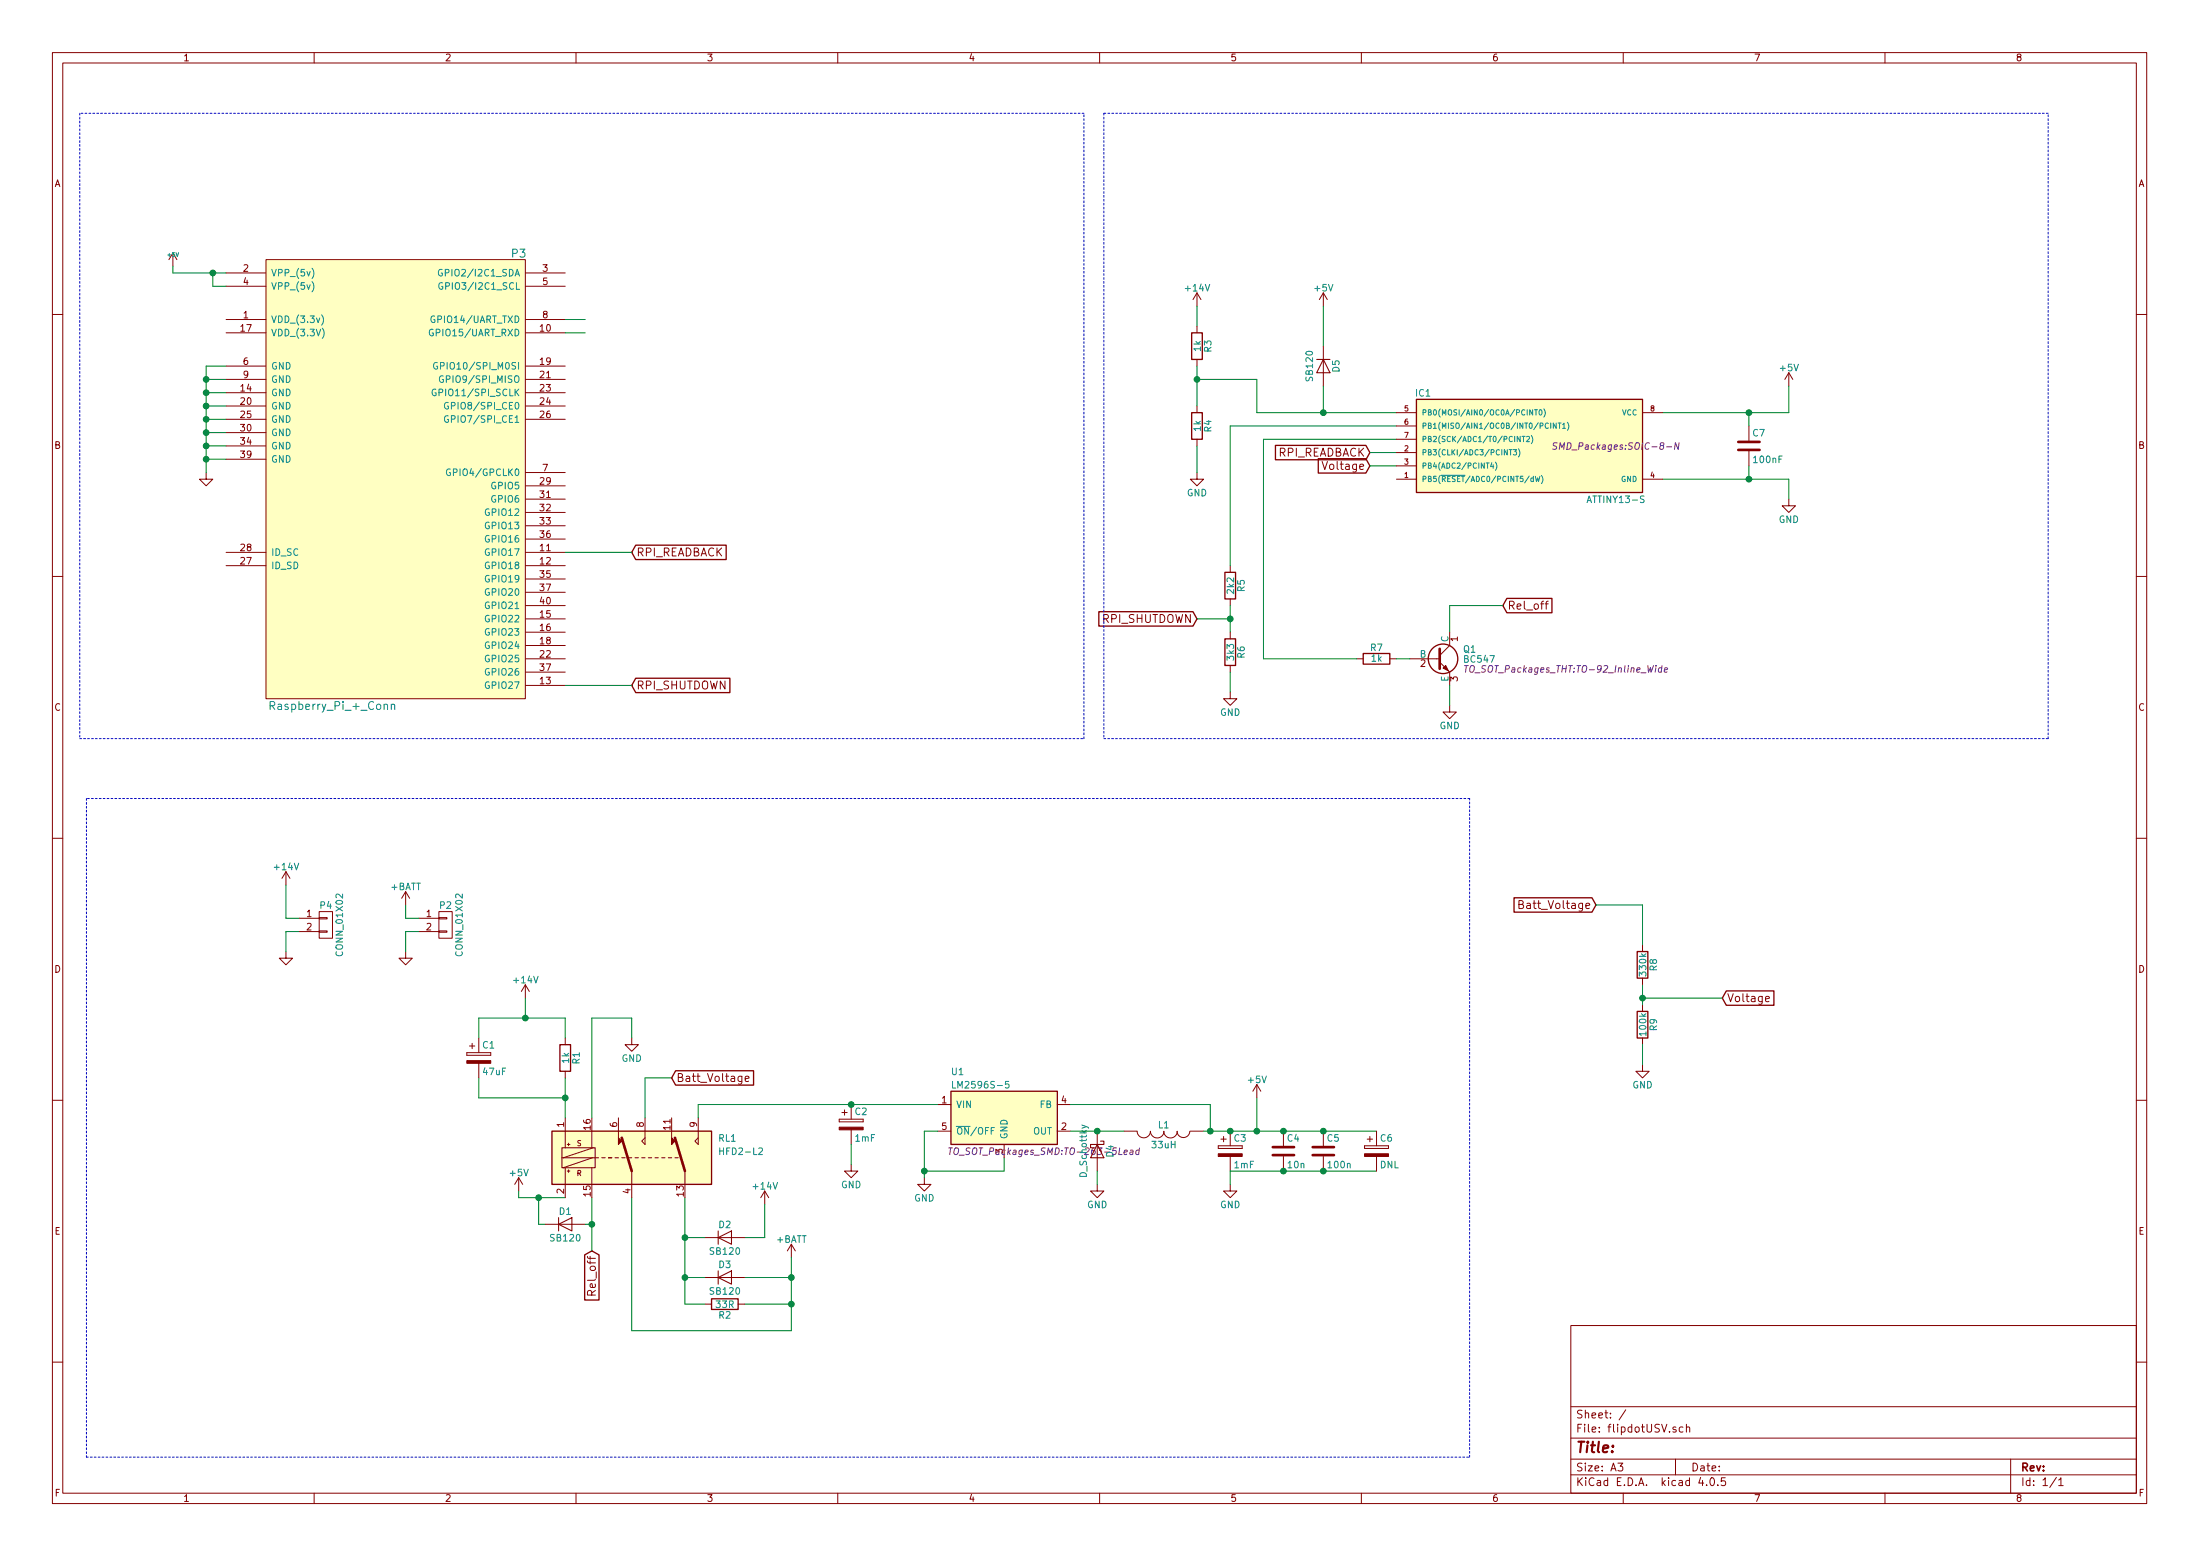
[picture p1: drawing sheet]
EESchema Schematic File Version 2
LIBS:flipdotUSV-rescue
LIBS:74xgxx
LIBS:74xx
LIBS:ac-dc
LIBS:actel
LIBS:adc-dac
LIBS:Altera
LIBS:analog_devices
LIBS:analog_switches
LIBS:atmel
LIBS:audio
LIBS:brooktre
LIBS:cmos4000
LIBS:cmos_ieee
LIBS:conn
LIBS:contrib
LIBS:cypress
LIBS:dc-dc
LIBS:device
LIBS:digital-audio
LIBS:diode
LIBS:display
LIBS:dsp
LIBS:elec-unifil
LIBS:ESD_Protection
LIBS:ftdi
LIBS:gennum
LIBS:graphic
LIBS:hc11
LIBS:intel
LIBS:interface
LIBS:ir
LIBS:Lattice
LIBS:linear
LIBS:logo
LIBS:maxim
LIBS:memory
LIBS:microchip
LIBS:microchip_dspic33dsc
LIBS:microchip_pic10mcu
LIBS:microchip_pic12mcu
LIBS:microchip_pic16mcu
LIBS:microchip_pic18mcu
LIBS:microchip_pic32mcu
LIBS:microcontrollers
LIBS:motor_drivers
LIBS:motorola
LIBS:msp430
LIBS:nordicsemi
LIBS:nxp_armmcu
LIBS:onsemi
LIBS:opto
LIBS:Oscillators
LIBS:philips
LIBS:power
LIBS:powerint
LIBS:Power_Management
LIBS:pspice
LIBS:references
LIBS:regul
LIBS:relays
LIBS:rfcom
LIBS:sensors
LIBS:silabs
LIBS:siliconi
LIBS:stm8
LIBS:stm32
LIBS:supertex
LIBS:switches
LIBS:texas
LIBS:transf
LIBS:transistors
LIBS:ttl_ieee
LIBS:valves
LIBS:video
LIBS:Xicor
LIBS:xilinx
LIBS:Zilog
LIBS:hfd2-l1
LIBS:hfd2-l2
LIBS:flipdotUSV-cache
EELAYER 25 0
EELAYER END
$Descr A3 16535 11693
encoding utf-8
Sheet 1 1
Title ""
Date ""
Rev ""
Comp ""
Comment1 ""
Comment2 ""
Comment3 ""
Comment4 ""
$EndDescr
$Comp
L Raspberry_Pi_+_Conn P3
U 1 1
P 2800 3850
F 0 "P3" H 1700 5800 60  0000 C CNN
F 1 "Raspberry_Pi_+_Conn" H 3100 2400 60  0000 C CNN
F 2 "Connect:IDC_Header_Straight_40pins" H 2800 3850 60  0001 C CNN
F 3 "" H 2800 3850 60  0000 C CNN
F 4 "517-30340-6002" H 2800 3850 60  0001 C CNN "Mouser Part No."
	1    2800 3850
	-1   0    0    -1  
$EndComp
$Comp
L GND #PWR01
U 1 1
P 1550 3550
F 0 "#PWR01" H 1550 3550 30  0001 C CNN
F 1 "GND" H 1550 3480 30  0001 C CNN
F 2 "" H 1550 3550 60  0000 C CNN
F 3 "" H 1550 3550 60  0000 C CNN
	1    1550 3550
	1    0    0    -1  
$EndComp
$Comp
L +5V #PWR02
U 1 1
P 1300 2000
F 0 "#PWR02" H 1300 2090 20  0001 C CNN
F 1 "+5V" H 1300 2090 30  0000 C CNN
F 2 "" H 1300 2000 60  0000 C CNN
F 3 "" H 1300 2000 60  0000 C CNN
	1    1300 2000
	-1   0    0    -1  
$EndComp
$Comp
L CONN_01X02 P2
U 1 1
P 3350 6950
F 0 "P2" H 3350 7100 50  0000 C CNN
F 1 "CONN_01X02" V 3450 6950 50  0000 C CNN
F 2 "Connect:AK300-2" H 3350 6950 60  0001 C CNN
F 3 "" H 3350 6950 60  0000 C CNN
F 4 "651-1904383" H 3350 6950 60  0001 C CNN "Mouser Part No."
	1    3350 6950
	1    0    0    -1  
$EndComp
$Comp
L GND #PWR03
U 1 1
P 3050 7150
F 0 "#PWR03" H 3050 7150 30  0001 C CNN
F 1 "GND" H 3050 7080 30  0001 C CNN
F 2 "" H 3050 7150 60  0000 C CNN
F 3 "" H 3050 7150 60  0000 C CNN
	1    3050 7150
	1    0    0    -1  
$EndComp
$Comp
L CONN_01X02 P4
U 1 1
P 2450 6950
F 0 "P4" H 2450 7100 50  0000 C CNN
F 1 "CONN_01X02" V 2550 6950 50  0000 C CNN
F 2 "Connect:AK300-2" H 2450 6950 60  0001 C CNN
F 3 "" H 2450 6950 60  0000 C CNN
F 4 "651-1904383" H 2450 6950 60  0001 C CNN "Mouser Part No."
	1    2450 6950
	1    0    0    -1  
$EndComp
$Comp
L GND #PWR04
U 1 1
P 2150 7150
F 0 "#PWR04" H 2150 7150 30  0001 C CNN
F 1 "GND" H 2150 7080 30  0001 C CNN
F 2 "" H 2150 7150 60  0000 C CNN
F 3 "" H 2150 7150 60  0000 C CNN
	1    2150 7150
	1    0    0    -1  
$EndComp
$Comp
L LM2596S-5 U1
U 1 1
P 7550 8400
F 0 "U1" H 7150 8750 50  0000 L CNN
F 1 "LM2596S-5" H 7150 8650 50  0000 L CNN
F 2 "TO_SOT_Packages_SMD:TO-263-5Lead" H 7850 8150 50  0000 C CIN
F 3 "" H 7550 8400 50  0000 C CNN
	1    7550 8400
	1    0    0    -1  
$EndComp
$Comp
L CP C2
U 1 1
P 6400 8450
F 0 "C2" H 6425 8550 50  0000 L CNN
F 1 "1mF" H 6425 8350 50  0000 L CNN
F 2 "Capacitors_SMD:CP_Elec_10x10" H 6438 8300 50  0001 C CNN
F 3 "" H 6400 8450 50  0000 C CNN
	1    6400 8450
	1    0    0    -1  
$EndComp
$Comp
L GND #PWR05
U 1 1
P 6950 8850
F 0 "#PWR05" H 6950 8600 50  0001 C CNN
F 1 "GND" H 6950 8700 50  0000 C CNN
F 2 "" H 6950 8850 50  0000 C CNN
F 3 "" H 6950 8850 50  0000 C CNN
	1    6950 8850
	1    0    0    -1  
$EndComp
$Comp
L INDUCTOR-RESCUE-flipdotUSV L1
U 1 1
P 8750 8500
F 0 "L1" V 8700 8500 50  0000 C CNN
F 1 "33uH" V 8850 8500 50  0000 C CNN
F 2 "Choke_SMD:Choke_SMD_12x12mm_h8mm" H 8750 8500 50  0001 C CNN
F 3 "" H 8750 8500 50  0000 C CNN
	1    8750 8500
	0    1    1    0   
$EndComp
$Comp
L D_Schottky D4
U 1 1
P 8250 8650
F 0 "D4" H 8250 8750 50  0000 C CNN
F 1 "D_Schottky" H 8250 8550 50  0000 C CNN
F 2 "Diodes_SMD:D_SMB-SMC_Universal_Handsoldering" H 8250 8650 50  0001 C CNN
F 3 "" H 8250 8650 50  0000 C CNN
	1    8250 8650
	0    1    1    0   
$EndComp
$Comp
L GND #PWR06
U 1 1
P 8250 8900
F 0 "#PWR06" H 8250 8650 50  0001 C CNN
F 1 "GND" H 8250 8750 50  0000 C CNN
F 2 "" H 8250 8900 50  0000 C CNN
F 3 "" H 8250 8900 50  0000 C CNN
	1    8250 8900
	1    0    0    -1  
$EndComp
$Comp
L GND #PWR07
U 1 1
P 6400 8750
F 0 "#PWR07" H 6400 8500 50  0001 C CNN
F 1 "GND" H 6400 8600 50  0000 C CNN
F 2 "" H 6400 8750 50  0000 C CNN
F 3 "" H 6400 8750 50  0000 C CNN
	1    6400 8750
	1    0    0    -1  
$EndComp
$Comp
L CP C3
U 1 1
P 9250 8650
F 0 "C3" H 9275 8750 50  0000 L CNN
F 1 "1mF" H 9275 8550 50  0000 L CNN
F 2 "Capacitors_SMD:CP_Elec_10x10" H 9288 8500 50  0001 C CNN
F 3 "" H 9250 8650 50  0000 C CNN
	1    9250 8650
	1    0    0    -1  
$EndComp
$Comp
L GND #PWR08
U 1 1
P 9250 8900
F 0 "#PWR08" H 9250 8650 50  0001 C CNN
F 1 "GND" H 9250 8750 50  0000 C CNN
F 2 "" H 9250 8900 50  0000 C CNN
F 3 "" H 9250 8900 50  0000 C CNN
	1    9250 8900
	1    0    0    -1  
$EndComp
$Comp
L +5V #PWR09
U 1 1
P 9450 8250
F 0 "#PWR09" H 9450 8100 50  0001 C CNN
F 1 "+5V" H 9450 8390 50  0000 C CNN
F 2 "" H 9450 8250 50  0000 C CNN
F 3 "" H 9450 8250 50  0000 C CNN
	1    9450 8250
	1    0    0    -1  
$EndComp
$Comp
L +BATT #PWR010
U 1 1
P 3050 6800
F 0 "#PWR010" H 3050 6650 50  0001 C CNN
F 1 "+BATT" H 3050 6940 50  0000 C CNN
F 2 "" H 3050 6800 50  0000 C CNN
F 3 "" H 3050 6800 50  0000 C CNN
	1    3050 6800
	1    0    0    -1  
$EndComp
$Comp
L D D2
U 1 1
P 5450 9300
F 0 "D2" H 5450 9400 50  0000 C CNN
F 1 "SB120" H 5450 9200 50  0000 C CNN
F 2 "Diodes_SMD:D_SMA_Handsoldering" H 5450 9300 50  0001 C CNN
F 3 "" H 5450 9300 50  0000 C CNN
	1    5450 9300
	1    0    0    -1  
$EndComp
$Comp
L D D3
U 1 1
P 5450 9600
F 0 "D3" H 5450 9700 50  0000 C CNN
F 1 "SB120" H 5450 9500 50  0000 C CNN
F 2 "Diodes_SMD:D_SMA_Handsoldering" H 5450 9600 50  0001 C CNN
F 3 "" H 5450 9600 50  0000 C CNN
	1    5450 9600
	1    0    0    -1  
$EndComp
$Comp
L R R2
U 1 1
P 5450 9800
F 0 "R2" V 5530 9800 50  0000 C CNN
F 1 "33R" V 5450 9800 50  0000 C CNN
F 2 "Resistors_ThroughHole:R_Axial_Power_L25.0mm_W6.4mm_P30.48mm" V 5380 9800 50  0001 C CNN
F 3 "" H 5450 9800 50  0000 C CNN
	1    5450 9800
	0    1    1    0   
$EndComp
$Comp
L +BATT #PWR011
U 1 1
P 5950 9450
F 0 "#PWR011" H 5950 9300 50  0001 C CNN
F 1 "+BATT" H 5950 9590 50  0000 C CNN
F 2 "" H 5950 9450 50  0000 C CNN
F 3 "" H 5950 9450 50  0000 C CNN
	1    5950 9450
	1    0    0    -1  
$EndComp
$Comp
L R R1
U 1 1
P 4250 7950
F 0 "R1" V 4330 7950 50  0000 C CNN
F 1 "1k" V 4250 7950 50  0000 C CNN
F 2 "Resistors_SMD:R_0805_HandSoldering" V 4180 7950 50  0001 C CNN
F 3 "" H 4250 7950 50  0000 C CNN
	1    4250 7950
	1    0    0    -1  
$EndComp
$Comp
L GND #PWR012
U 1 1
P 4750 7800
F 0 "#PWR012" H 4750 7550 50  0001 C CNN
F 1 "GND" H 4750 7650 50  0000 C CNN
F 2 "" H 4750 7800 50  0000 C CNN
F 3 "" H 4750 7800 50  0000 C CNN
	1    4750 7800
	1    0    0    -1  
$EndComp
$Comp
L +5V #PWR013
U 1 1
P 13450 2900
F 0 "#PWR013" H 13450 2750 50  0001 C CNN
F 1 "+5V" H 13450 3040 50  0000 C CNN
F 2 "" H 13450 2900 50  0000 C CNN
F 3 "" H 13450 2900 50  0000 C CNN
	1    13450 2900
	1    0    0    -1  
$EndComp
$Comp
L GND #PWR014
U 1 1
P 13450 3750
F 0 "#PWR014" H 13450 3500 50  0001 C CNN
F 1 "GND" H 13450 3600 50  0000 C CNN
F 2 "" H 13450 3750 50  0000 C CNN
F 3 "" H 13450 3750 50  0000 C CNN
	1    13450 3750
	1    0    0    -1  
$EndComp
$Comp
L R R3
U 1 1
P 9000 2600
F 0 "R3" V 9080 2600 50  0000 C CNN
F 1 "1k" V 9000 2600 50  0000 C CNN
F 2 "Resistors_SMD:R_0805_HandSoldering" V 8930 2600 50  0001 C CNN
F 3 "" H 9000 2600 50  0000 C CNN
	1    9000 2600
	1    0    0    -1  
$EndComp
$Comp
L R R4
U 1 1
P 9000 3200
F 0 "R4" V 9080 3200 50  0000 C CNN
F 1 "1k" V 9000 3200 50  0000 C CNN
F 2 "Resistors_SMD:R_0805_HandSoldering" V 8930 3200 50  0001 C CNN
F 3 "" H 9000 3200 50  0000 C CNN
	1    9000 3200
	1    0    0    -1  
$EndComp
$Comp
L GND #PWR015
U 1 1
P 9000 3550
F 0 "#PWR015" H 9000 3300 50  0001 C CNN
F 1 "GND" H 9000 3400 50  0000 C CNN
F 2 "" H 9000 3550 50  0000 C CNN
F 3 "" H 9000 3550 50  0000 C CNN
	1    9000 3550
	1    0    0    -1  
$EndComp
$Comp
L D D5
U 1 1
P 9950 2750
F 0 "D5" H 9950 2850 50  0000 C CNN
F 1 "SB120" H 9950 2650 50  0000 C CNN
F 2 "Diodes_SMD:D_SMA_Handsoldering" H 9950 2750 50  0001 C CNN
F 3 "" H 9950 2750 50  0000 C CNN
	1    9950 2750
	0    1    1    0   
$EndComp
$Comp
L +5V #PWR016
U 1 1
P 9950 2300
F 0 "#PWR016" H 9950 2150 50  0001 C CNN
F 1 "+5V" H 9950 2440 50  0000 C CNN
F 2 "" H 9950 2300 50  0000 C CNN
F 3 "" H 9950 2300 50  0000 C CNN
	1    9950 2300
	1    0    0    -1  
$EndComp
$Comp
L R R5
U 1 1
P 9250 4400
F 0 "R5" V 9330 4400 50  0000 C CNN
F 1 "2k2" V 9250 4400 50  0000 C CNN
F 2 "Resistors_SMD:R_0805_HandSoldering" V 9180 4400 50  0001 C CNN
F 3 "" H 9250 4400 50  0000 C CNN
	1    9250 4400
	1    0    0    -1  
$EndComp
$Comp
L R R6
U 1 1
P 9250 4900
F 0 "R6" V 9330 4900 50  0000 C CNN
F 1 "3k3" V 9250 4900 50  0000 C CNN
F 2 "Resistors_SMD:R_0805_HandSoldering" V 9180 4900 50  0001 C CNN
F 3 "" H 9250 4900 50  0000 C CNN
	1    9250 4900
	1    0    0    -1  
$EndComp
$Comp
L GND #PWR017
U 1 1
P 9250 5200
F 0 "#PWR017" H 9250 4950 50  0001 C CNN
F 1 "GND" H 9250 5050 50  0000 C CNN
F 2 "" H 9250 5200 50  0000 C CNN
F 3 "" H 9250 5200 50  0000 C CNN
	1    9250 5200
	1    0    0    -1  
$EndComp
Text GLabel 9000 4650 0    60   Input ~ 0
RPI_SHUTDOWN
$Comp
L BC547 Q1
U 1 1
P 10800 4950
F 0 "Q1" H 11000 5025 50  0000 L CNN
F 1 "BC547" H 11000 4950 50  0000 L CNN
F 2 "TO_SOT_Packages_THT:TO-92_Inline_Wide" H 11000 4875 50  0000 L CIN
F 3 "" H 10800 4950 50  0000 L CNN
	1    10800 4950
	1    0    0    -1  
$EndComp
$Comp
L R R7
U 1 1
P 10350 4950
F 0 "R7" V 10430 4950 50  0000 C CNN
F 1 "1k" V 10350 4950 50  0000 C CNN
F 2 "Resistors_SMD:R_0805_HandSoldering" V 10280 4950 50  0001 C CNN
F 3 "" H 10350 4950 50  0000 C CNN
	1    10350 4950
	0    -1   -1   0   
$EndComp
$Comp
L GND #PWR018
U 1 1
P 10900 5300
F 0 "#PWR018" H 10900 5050 50  0001 C CNN
F 1 "GND" H 10900 5150 50  0000 C CNN
F 2 "" H 10900 5300 50  0000 C CNN
F 3 "" H 10900 5300 50  0000 C CNN
	1    10900 5300
	1    0    0    -1  
$EndComp
Text GLabel 11300 4550 2    60   Input ~ 0
Rel_off
Text GLabel 4450 9400 3    60   Input ~ 0
Rel_off
$Comp
L +5V #PWR019
U 1 1
P 3900 8950
F 0 "#PWR019" H 3900 8800 50  0001 C CNN
F 1 "+5V" H 3900 9090 50  0000 C CNN
F 2 "" H 3900 8950 50  0000 C CNN
F 3 "" H 3900 8950 50  0000 C CNN
	1    3900 8950
	1    0    0    -1  
$EndComp
$Comp
L D D1
U 1 1
P 4250 9200
F 0 "D1" H 4250 9300 50  0000 C CNN
F 1 "SB120" H 4250 9100 50  0000 C CNN
F 2 "Diodes_SMD:D_SMA_Handsoldering" H 4250 9200 50  0001 C CNN
F 3 "" H 4250 9200 50  0000 C CNN
	1    4250 9200
	1    0    0    -1  
$EndComp
Text GLabel 4750 5150 2    60   Input ~ 0
RPI_SHUTDOWN
Text GLabel 10300 3400 0    60   Input ~ 0
RPI_READBACK
Text GLabel 4750 4150 2    60   Input ~ 0
RPI_READBACK
$Comp
L +14V #PWR020
U 1 1
P 3950 7500
F 0 "#PWR020" H 3950 7350 50  0001 C CNN
F 1 "+14V" H 3950 7640 50  0000 C CNN
F 2 "" H 3950 7500 50  0000 C CNN
F 3 "" H 3950 7500 50  0000 C CNN
	1    3950 7500
	1    0    0    -1  
$EndComp
$Comp
L +14V #PWR021
U 1 1
P 2150 6650
F 0 "#PWR021" H 2150 6500 50  0001 C CNN
F 1 "+14V" H 2150 6790 50  0000 C CNN
F 2 "" H 2150 6650 50  0000 C CNN
F 3 "" H 2150 6650 50  0000 C CNN
	1    2150 6650
	1    0    0    -1  
$EndComp
$Comp
L +14V #PWR022
U 1 1
P 5750 9050
F 0 "#PWR022" H 5750 8900 50  0001 C CNN
F 1 "+14V" H 5750 9190 50  0000 C CNN
F 2 "" H 5750 9050 50  0000 C CNN
F 3 "" H 5750 9050 50  0000 C CNN
	1    5750 9050
	1    0    0    -1  
$EndComp
Text GLabel 10300 3500 0    60   Input ~ 0
Voltage
$Comp
L GND #PWR023
U 1 1
P 12350 8000
F 0 "#PWR023" H 12350 7750 50  0001 C CNN
F 1 "GND" H 12350 7850 50  0000 C CNN
F 2 "" H 12350 8000 50  0000 C CNN
F 3 "" H 12350 8000 50  0000 C CNN
	1    12350 8000
	1    0    0    -1  
$EndComp
$Comp
L R R8
U 1 1
P 12350 7250
F 0 "R8" V 12430 7250 50  0000 C CNN
F 1 "330k" V 12350 7250 50  0000 C CNN
F 2 "Resistors_SMD:R_0805_HandSoldering" V 12280 7250 50  0001 C CNN
F 3 "" H 12350 7250 50  0000 C CNN
	1    12350 7250
	1    0    0    -1  
$EndComp
$Comp
L R R9
U 1 1
P 12350 7700
F 0 "R9" V 12430 7700 50  0000 C CNN
F 1 "100k" V 12350 7700 50  0000 C CNN
F 2 "Resistors_SMD:R_0805_HandSoldering" V 12280 7700 50  0001 C CNN
F 3 "" H 12350 7700 50  0000 C CNN
	1    12350 7700
	1    0    0    -1  
$EndComp
Text GLabel 12950 7500 2    60   Input ~ 0
Voltage
Text GLabel 5050 8100 2    60   Input ~ 0
Batt_Voltage
Text GLabel 12000 6800 0    60   Input ~ 0
Batt_Voltage
Wire Wire Line
	1550 3450 1700 3450
Wire Wire Line
	1550 2750 1550 3550
Wire Wire Line
	1700 2750 1550 2750
Connection ~ 1550 3450
Wire Wire Line
	1700 3350 1550 3350
Connection ~ 1550 3350
Wire Wire Line
	1700 3250 1550 3250
Connection ~ 1550 3250
Wire Wire Line
	1700 3150 1550 3150
Connection ~ 1550 3150
Wire Wire Line
	1700 3050 1550 3050
Connection ~ 1550 3050
Wire Wire Line
	1700 2950 1550 2950
Connection ~ 1550 2950
Wire Wire Line
	1700 2850 1550 2850
Connection ~ 1550 2850
Wire Wire Line
	1300 2050 1700 2050
Wire Wire Line
	1700 2150 1600 2150
Wire Wire Line
	1600 2150 1600 2050
Connection ~ 1600 2050
Wire Wire Line
	3150 6900 3050 6900
Wire Wire Line
	3050 6900 3050 6800
Wire Wire Line
	3150 7000 3050 7000
Wire Wire Line
	3050 7000 3050 7150
Wire Notes Line
	600  5550 8150 5550
Wire Notes Line
	8150 5550 8150 850 
Wire Notes Line
	8150 850  600  850 
Wire Notes Line
	600  850  600  5550
Wire Notes Line
	650  6000 650  10950
Wire Notes Line
	650  10950 11050 10950
Wire Notes Line
	11050 10950 11050 6000
Wire Notes Line
	11050 6000 650  6000
Wire Wire Line
	2150 6900 2250 6900
Wire Wire Line
	2150 6650 2150 6900
Wire Wire Line
	2250 7000 2150 7000
Wire Wire Line
	2150 7000 2150 7150
Wire Wire Line
	4400 2400 4250 2400
Wire Wire Line
	4250 2500 4400 2500
Wire Wire Line
	5250 8300 7050 8300
Connection ~ 6400 8300
Wire Wire Line
	6950 8500 6950 8850
Wire Wire Line
	6950 8500 7050 8500
Wire Wire Line
	7550 8700 7550 8800
Wire Wire Line
	7550 8800 6950 8800
Connection ~ 6950 8800
Wire Wire Line
	8050 8500 8450 8500
Connection ~ 8250 8500
Wire Wire Line
	8250 8900 8250 8800
Wire Wire Line
	6400 8750 6400 8600
Wire Wire Line
	9250 8900 9250 8800
Wire Wire Line
	9050 8500 10350 8500
Wire Wire Line
	9100 8500 9100 8300
Wire Wire Line
	9100 8300 8050 8300
Connection ~ 9100 8500
Wire Wire Line
	9450 8500 9450 8250
Connection ~ 9250 8500
Wire Wire Line
	5250 8400 5250 8300
Wire Wire Line
	5150 9000 5150 9800
Wire Wire Line
	5750 9050 5750 9300
Wire Wire Line
	4250 7650 4250 7800
Wire Wire Line
	3600 7650 4250 7650
Wire Wire Line
	3950 7500 3950 7650
Wire Wire Line
	3600 7650 3600 7800
Connection ~ 3950 7650
Wire Wire Line
	4250 8100 4250 8400
Wire Wire Line
	4250 8250 3600 8250
Wire Wire Line
	3600 8250 3600 8100
Connection ~ 4250 8250
Wire Wire Line
	4450 7650 4450 8400
Wire Wire Line
	4450 7650 4750 7650
Wire Wire Line
	4750 7650 4750 7800
Wire Wire Line
	13450 3100 13450 2900
Wire Wire Line
	12500 3100 13450 3100
Wire Wire Line
	13450 3600 13450 3750
Wire Wire Line
	12500 3600 13450 3600
Wire Wire Line
	9000 3550 9000 3350
Wire Wire Line
	9000 2750 9000 3050
Wire Wire Line
	9000 2450 9000 2300
Wire Wire Line
	9450 3100 10500 3100
Wire Wire Line
	9450 3100 9450 2850
Wire Wire Line
	9450 2850 9000 2850
Connection ~ 9000 2850
Wire Wire Line
	9950 2900 9950 3100
Connection ~ 9950 3100
Wire Wire Line
	9950 2300 9950 2600
Wire Wire Line
	9250 4550 9250 4750
Wire Wire Line
	9250 5200 9250 5050
Connection ~ 9250 4650
Wire Wire Line
	9250 4250 9250 3200
Wire Wire Line
	9250 3200 10500 3200
Wire Wire Line
	10500 4950 10600 4950
Wire Wire Line
	9500 4950 10200 4950
Wire Wire Line
	9500 3300 9500 4950
Wire Wire Line
	9500 3300 10500 3300
Wire Wire Line
	10900 5300 10900 5150
Wire Wire Line
	9000 4650 9250 4650
Wire Wire Line
	10900 4750 10900 4550
Wire Wire Line
	10900 4550 11300 4550
Wire Wire Line
	4450 9000 4450 9400
Wire Wire Line
	3900 9000 4250 9000
Wire Wire Line
	3900 9000 3900 8950
Wire Wire Line
	4400 9200 4450 9200
Connection ~ 4450 9200
Wire Wire Line
	4100 9200 4050 9200
Wire Wire Line
	4050 9200 4050 9000
Connection ~ 4050 9000
Wire Wire Line
	1300 2050 1300 2000
Wire Wire Line
	10500 3400 10300 3400
Wire Notes Line
	8300 850  8300 5550
Wire Notes Line
	8300 5550 15400 5550
Wire Notes Line
	15400 5550 15400 850 
Wire Notes Line
	15400 850  8300 850 
Wire Wire Line
	10500 3500 10300 3500
Wire Wire Line
	12350 8000 12350 7850
Wire Wire Line
	12350 7400 12350 7550
Wire Wire Line
	12350 6800 12350 7100
Wire Wire Line
	12350 7500 12950 7500
Connection ~ 12350 7500
Wire Wire Line
	5300 9300 5150 9300
Connection ~ 5150 9300
Wire Wire Line
	5750 9300 5600 9300
Wire Wire Line
	5950 9450 5950 10000
Wire Wire Line
	5950 9600 5600 9600
Wire Wire Line
	5950 9800 5600 9800
Connection ~ 5950 9600
Wire Wire Line
	5150 9800 5300 9800
Wire Wire Line
	5300 9600 5150 9600
Connection ~ 5150 9600
Wire Wire Line
	5950 10000 4750 10000
Wire Wire Line
	4750 10000 4750 9000
Connection ~ 5950 9800
Wire Wire Line
	4850 8400 4850 8100
Wire Wire Line
	4850 8100 5050 8100
Wire Wire Line
	12350 6800 12000 6800
$Comp
L HFD2-L2 RL1
U 1 1
P 4550 8700
F 0 "RL1" H 5400 8850 50  0000 L CNN
F 1 "HFD2-L2" H 5400 8750 50  0000 L CNN
F 2 "HFD2-L2:HFD2-L2" H 4550 8700 50  0001 C CNN
F 3 "" H 4550 8700 50  0000 C CNN
	1    4550 8700
	1    0    0    -1  
$EndComp
$Comp
L +14V #PWR024
U 1 1
P 9000 2300
F 0 "#PWR024" H 9000 2150 50  0001 C CNN
F 1 "+14V" H 9000 2440 50  0000 C CNN
F 2 "" H 9000 2300 50  0000 C CNN
F 3 "" H 9000 2300 50  0000 C CNN
	1    9000 2300
	1    0    0    -1  
$EndComp
Wire Wire Line
	4750 4150 4250 4150
Wire Wire Line
	4250 5150 4750 5150
$Comp
L ATTINY13-S IC1
U 1 1
P 11500 3350
F 0 "IC1" H 10700 3750 50  0000 C CNN
F 1 "ATTINY13-S" H 12150 2950 50  0000 C CNN
F 2 "SMD_Packages:SOIC-8-N" H 12150 3350 50  0000 C CIN
F 3 "" H 10700 3700 50  0000 C CNN
	1    11500 3350
	1    0    0    -1  
$EndComp
$Comp
L C C7
U 1 1
P 13150 3350
F 0 "C7" H 13175 3450 50  0000 L CNN
F 1 "100nF" H 13175 3250 50  0000 L CNN
F 2 "Capacitors_SMD:C_0805_HandSoldering" H 13188 3200 50  0001 C CNN
F 3 "" H 13150 3350 50  0000 C CNN
	1    13150 3350
	1    0    0    -1  
$EndComp
Wire Wire Line
	13150 3200 13150 3100
Connection ~ 13150 3100
Wire Wire Line
	13150 3500 13150 3600
Connection ~ 13150 3600
$Comp
L C C4
U 1 1
P 9650 8650
F 0 "C4" H 9675 8750 50  0000 L CNN
F 1 "10n" H 9675 8550 50  0000 L CNN
F 2 "Capacitors_SMD:C_0805_HandSoldering" H 9688 8500 50  0001 C CNN
F 3 "" H 9650 8650 50  0000 C CNN
	1    9650 8650
	1    0    0    -1  
$EndComp
$Comp
L C C5
U 1 1
P 9950 8650
F 0 "C5" H 9975 8750 50  0000 L CNN
F 1 "100n" H 9975 8550 50  0000 L CNN
F 2 "Capacitors_SMD:C_0805_HandSoldering" H 9988 8500 50  0001 C CNN
F 3 "" H 9950 8650 50  0000 C CNN
	1    9950 8650
	1    0    0    -1  
$EndComp
Connection ~ 9450 8500
Connection ~ 9650 8500
Wire Wire Line
	9250 8800 10350 8800
Connection ~ 9650 8800
$Comp
L CP C6
U 1 1
P 10350 8650
F 0 "C6" H 10375 8750 50  0000 L CNN
F 1 "DNL" H 10375 8550 50  0000 L CNN
F 2 "Capacitors_SMD:CP_Elec_10x10" H 10388 8500 50  0001 C CNN
F 3 "" H 10350 8650 50  0000 C CNN
	1    10350 8650
	1    0    0    -1  
$EndComp
Connection ~ 9950 8500
Connection ~ 9950 8800
$Comp
L CP C1
U 1 1
P 3600 7950
F 0 "C1" H 3625 8050 50  0000 L CNN
F 1 "47uF" H 3625 7850 50  0000 L CNN
F 2 "Capacitors_SMD:CP_Elec_10x10" H 3638 7800 50  0001 C CNN
F 3 "" H 3600 7950 50  0000 C CNN
	1    3600 7950
	1    0    0    -1  
$EndComp
$EndSCHEMATC
